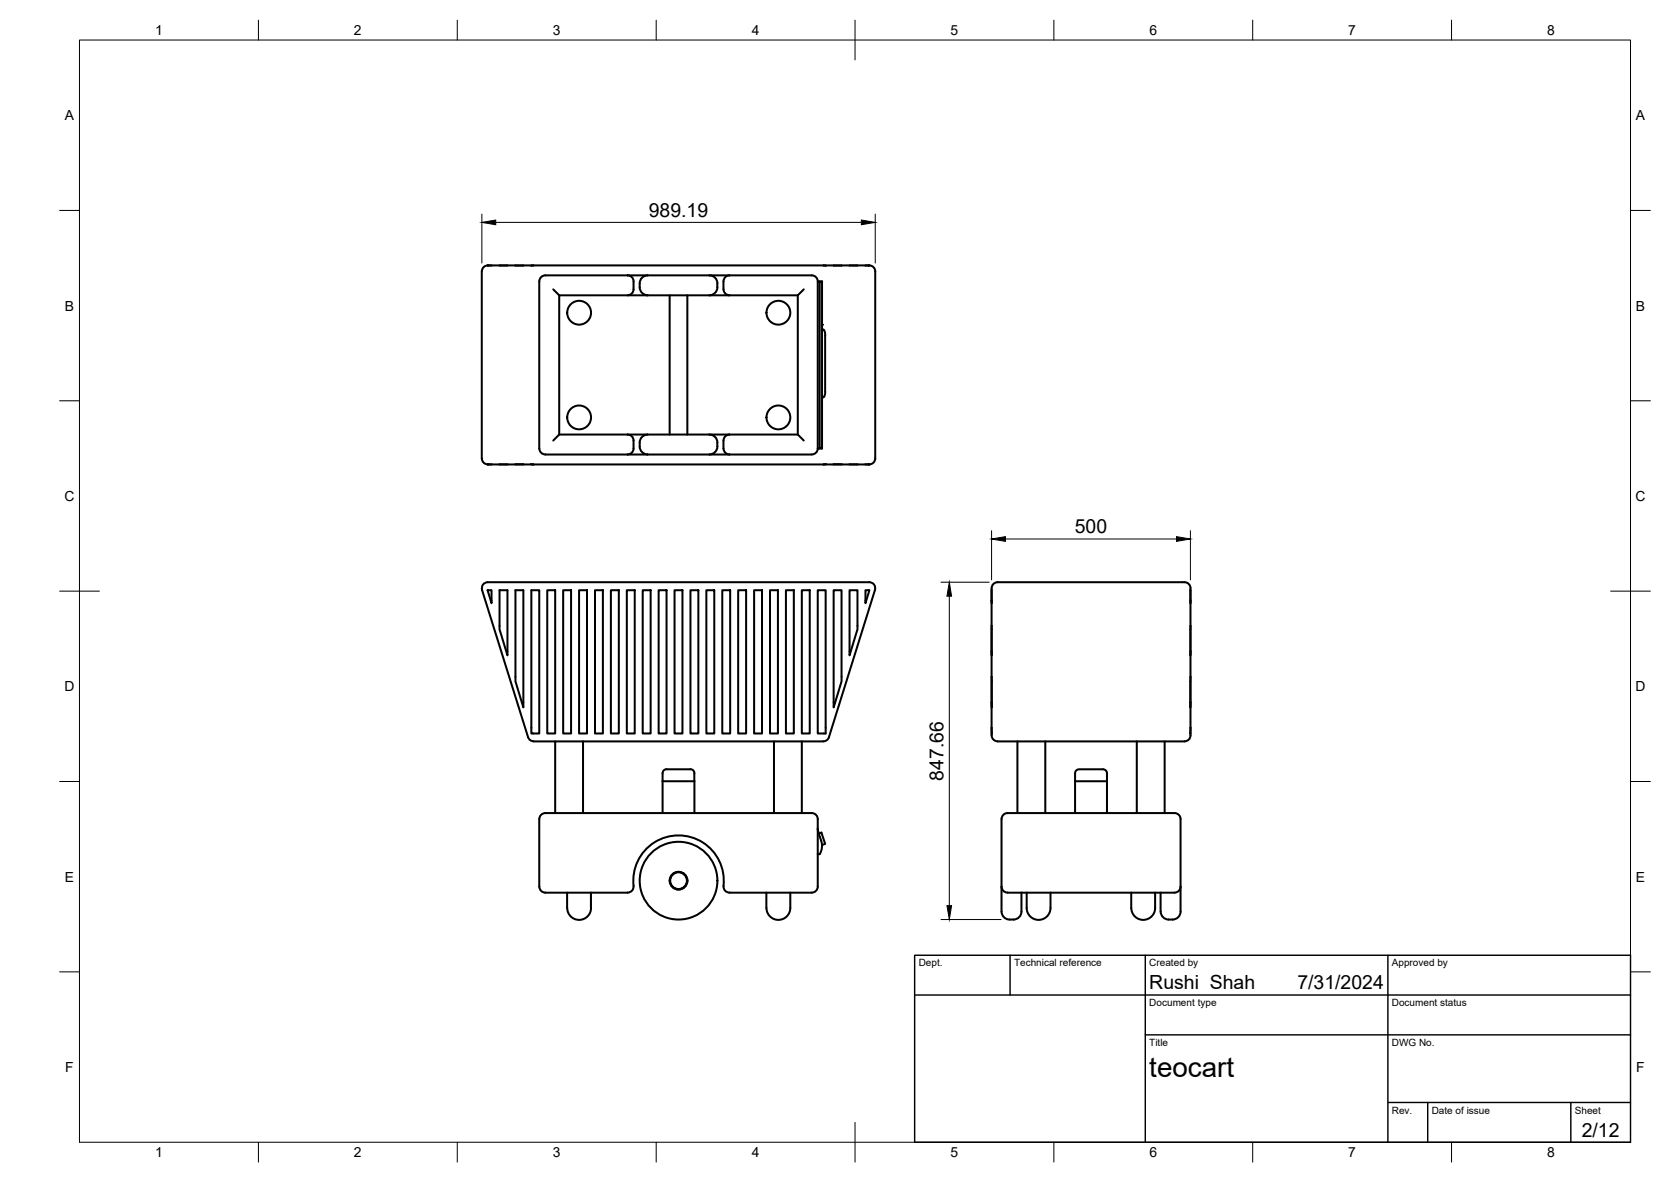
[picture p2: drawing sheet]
<svg xmlns="http://www.w3.org/2000/svg" width="420mm" height="297mm" viewBox="0 0 420 297" stroke-linecap="round" stroke-linejoin="round" font-family="sans-serif">
<!-- layer: Visible -->
<g fill="none" stroke="#000" stroke-width=".51">
<path d="M122.8 66.7h-.2l11 .1M123.6 66.7a1.79 1.79 0 0 0-2.5 1.5l.1 47a1.49 1.49 0 0 0 1.5 1.5M125.6 66.7h2M129.6 66.7h2M133.6 66.7h74M134.1 66.7l-.5 .1M139.1 72.7l1.5 1.5v35l-1.5 1.5M140.6 74.2h60M157.8 69.2h-20.7a1.52 1.52 0 0 0-1.5 1.5v42a1.49 1.49 0 0 0 1.5 1.5h20.7M157.8 69.2h20.6M157.8 69.2a1.49 1.49 0 0 1 1.5 1.5v2a1.49 1.49 0 0 1-1.5 1.5M162.8 69.2a2.23 2.23 0 0 0-2 3 2 2 0 0 0 2 2"/>
<path d="M168.4 74.2v35M172.8 74.2v35M178.4 69.2h5M178.4 69.2a2 2 0 0 1 2 2M180.4 71.2v1M180.4 72.2a2 2 0 0 1-2 2M183.4 69.2h20.7a1.49 1.49 0 0 1 1.5 1.5M183.4 69.2a1.52 1.52 0 0 0-1.5 1.5v2a1.49 1.49 0 0 0 1.5 1.5M202.1 72.7l-1.5 1.5v35l1.5 1.5M206.1 70.7h.6v42h-.6zM206.1 70.7h-.5v42M209.6 66.7h2"/>
<path d="M213.6 66.7h2M217.6 66.7a1.77 1.77 0 0 1 2.5 1.5v47a1.49 1.49 0 0 1-1.5 1.5M218.4 66.7h.2h-11.4M206.7 82.9l.3-.1 .3 .3 .2 1.2M207.5 84.3v14M207.5 98.3l-.2 1.2-.1 .3-.5 .1M122.6 116.7h1M125.6 116.7h2M129.6 116.7h2M133.6 116.7h-11h.2M133.6 116.7h74M133.6 116.6l.5 .1"/>
<path d="M140.6 109.2h17.2M157.8 114.2h20.6M157.8 109.2h20.6M157.8 109.2a1.49 1.49 0 0 1 1.5 1.5v2a1.49 1.49 0 0 1-1.5 1.5M162.8 109.2a2.23 2.23 0 0 0-2 3 2 2 0 0 0 2 2M178.4 114.2h5M178.4 109.2h5M178.4 109.2a2 2 0 0 1 2 2M180.4 111.2v1M180.4 112.2a2 2 0 0 1-2 2M183.4 109.2h17.2M183.4 109.2a1.49 1.49 0 0 0-1.5 1.5v2a1.54 1.54 0 0 0 1.5 1.5"/>
<path d="M205.6 112.7a1.49 1.49 0 0 1-1.5 1.5h-20.7M205.6 112.7h.5M209.6 116.7h2M213.6 116.7h2M217.6 116.7h1M218.4 116.7h.2h-11.4M121.2 148.3l11.6 36.9 .7 .9 .7 .2h72.8l1-.4 .4-.7 11.6-36.9M121.2 148.2a1.49 1.49 0 0 1 1.5-1.9h95.9a1.49 1.49 0 0 1 1.4 1.9M122.6 148.3h1v3.3zM125.6 148.3h2v16.4l-2-6.6zM129.6 148.3h2v29.5l-2-6.6zM133.6 148.3h2v36h-2z"/>
<path d="M137.6 148.3h2v36h-2zM141.6 148.3h2v36h-2zM145.6 148.3h2v36h-2zM149.6 148.3h2v36h-2zM153.6 148.3h2v36h-2zM157.6 148.3h2v36h-2zM161.6 148.3h2v36h-2zM165.6 148.3h2v36h-2zM169.6 148.3h2v36h-2zM173.6 148.3h2v36h-2zM177.6 148.3h2v36h-2zM181.6 148.3h2v36h-2z"/>
<path d="M185.6 148.3h2v36h-2zM189.6 148.3h2v36h-2zM193.6 148.3h2v36h-2zM197.6 148.3h2v36h-2zM201.6 148.3h2v36h-2zM205.6 148.3h2v36h-2zM209.6 148.3h2v22.9l-2 6.6zM213.6 148.3h2v9.8l-2 6.6zM217.6 148.3h1l-1 3.3zM249.3 147.8v3.8v-.7M249.3 148.3v36M249.3 147.8a1.59 1.59 0 0 1 2-1.5h46a1.64 1.64 0 0 1 2 2v36"/>
<path d="M249.3 157.3l.1 .8M249.3 158.1l.1 6.6-.1-1M299.3 157.3v.8M299.3 150.9v.7M249.3 170.1l.1 7.7-.1-1.3M299.3 170.1v7.7v-1.3M299.3 163.7v1M139.6 186.3v18M146.6 186.3v18M166.6 196.3h8v8M173.6 193.3h-5.1a1.79 1.79 0 0 0-1.8 .6l-.1 10.4M173.6 193.3a1.01 1.01 0 0 1 1 1"/>
<path d="M174.6 194.3v2M194.6 186.3v18M201.6 186.3v18M249.3 182.9l.1 1.4M249.4 184.3l-.1 .5M255.8 186.3v18M262.8 186.3v18M270.3 196.3h8M285.8 186.3v18M292.8 186.3v18M299.3 182.9v1.1a1.9 1.9 0 0 1-1.5 2.3h-47a1.49 1.49 0 0 1-1.5-1.5M205.6 208.2v6.5l.5-.1 .6-1.6a7.5 7.5 0 0 0-1-4"/>
<path d="M205.6 214.7v8.1a1.49 1.49 0 0 1-1.5 1.5M205.6 208.2v-2.4a1.49 1.49 0 0 0-1.5-1.5h-67a1.52 1.52 0 0 0-1.5 1.5v17a1.49 1.49 0 0 0 1.5 1.5M205.6 208.2l.1 .8M205.9 209.5l.6-.3 1 2.9-.8 .3M270.3 204.3v-10a1.37 1.37 0 0 1 1.9-1h5a1.02 1.02 0 0 1 1.1 1v10M137.1 224.3h20.7M142.6 224.3v3.9a3 3 0 0 0 3 3 3 3 0 0 0 3-3v-3.9M183.4 224.3h20.7M183.4 224.3a1.49 1.49 0 0 1-1.5-1.7 11.4 11.4 0 0 0-11.5-12.7 11.4 11.4 0 0 0-11.1 13.1l-.2 .6-.4 .4-.9 .3M192.7 224.3v3.9a3 3 0 0 0 3 3 3 3 0 0 0 3-3v-3.9M251.8 222.8v-17a1.49 1.49 0 0 1 1.5-1.5h42a1.49 1.49 0 0 1 1.5 1.5v17M251.8 222.8v5.2a2.56 2.56 0 0 0 .9 2.6 2.56 2.56 0 0 0 2.7 .4 2.76 2.76 0 0 0 1.4-3v-3.7"/>
<path d="M251.8 222.8a1.49 1.49 0 0 0 1.5 1.5M253.3 224.3h42M258.1 224.3v3.9a3 3 0 0 0 3 3 3 3 0 0 0 3-3v-3.9M284.4 224.3l.1 3.9a3 3 0 0 0 3 3 3 3 0 0 0 2.9-3v-3.9M291.8 224.3v4.8M291.8 229.1a2 2 0 0 0 2 2M296.8 222.8a1.49 1.49 0 0 1-1.5 1.5M296.8 222.8v5.2a2.73 2.73 0 0 1-1.4 3l-1.6 .1"/>
<circle cx="145.6" cy="78.6" r="3"/>
<circle cx="195.7" cy="78.6" r="3"/>
<circle cx="145.6" cy="104.9" r="3"/>
<circle cx="195.7" cy="104.9" r="3"/>
<circle cx="170.6" cy="221.3" r="9.8"/>
<circle cx="170.6" cy="221.3" r="2.21"/>
<circle cx="170.6" cy="221.3" r="2.11"/>
</g>
<circle cx="206.7" cy="81.6" r=".25" fill="#000"/>
<!-- layer: BORDER -->
<g fill="none" stroke="#000" stroke-width=".25">
<path d="M20 10.1h390v276.9h-390zM65 5.1v5M115 5.1v5M165 5.1v5M215 5.1v10M265 5.1v5M315 5.1v5M365 5.1v5M15 52.9h5M410 52.9h5M15 100.7h5M410 100.7h5"/>
<path d="M15 148.6h10M405 148.6h10M15 196.4h5M410 196.4h5M15 244.2h5M410 244.2h5M65 287v5M115 287v5M165 287v5M215 282.1v9.9M265 287v5M315 287v5"/>
<path d="M365 287v5"/>
</g>
<!-- layer: TITLEBLOCK -->
<path d="M230 240.1h180v46.9h-180zM230 250h180M254 240.1v9.9M288 240.1v46.9M349 240.1v46.9M288 260.1h122M349 277.1h61M359 277.1v9.9M395 277.1v9.9" fill="none" stroke="#000" stroke-width=".36"/>
<!-- layer: FD_Dimensions -->
<path d="M121.2 53.8v12.3M124.7 55.9h91.9M220.1 53.8v12.3M249.3 133.4v12.3M252.8 135.5h43M299.3 133.4v12.3M236.6 146.3h12.1M238.7 149.8v77.8M236.6 231.1h15.1" fill="none" stroke="#000" stroke-width=".25"/>
<path d="M121.2 55.9l3.5-.6v1.2zM216.6 55.3l3.5 .6-3.5 .6zM249.3 135.5l3.5-.6v1.1zM295.8 134.9l3.5 .6-3.5 .5zM238.7 146.3l.6 3.5h-1.2zM238.1 227.6h1.2l-.6 3.5z" fill="#000" stroke="#000" stroke-width=".25"/>
<text font-size="7" x="289" y="270.6">teocart</text>
<g font-size="4.9">
<text x="163.1" y="54.4">989.19</text>
<text x="270.3" y="134">500</text>
<text x="237.2" y="196.2" transform="rotate(-90 237.2 196.2)">847.66</text>
<text x="289" y="248.5">Rushi Shah</text>
<text x="326.2" y="248.5">7/31/2024</text>
<text x="397.7" y="285.7">2/12</text>
</g>
<g font-size="3.5">
<text x="39" y="8.8">1</text>
<text x="89" y="8.8">2</text>
<text x="139" y="8.8">3</text>
<text x="189" y="8.8">4</text>
<text x="239" y="8.8">5</text>
<text x="289" y="8.8">6</text>
<text x="339" y="8.8">7</text>
<text x="389" y="8.8">8</text>
<text x="16.3" y="30.2">A</text>
<text x="411.3" y="30.2">A</text>
<text x="16.3" y="78">B</text>
<text x="411.3" y="78">B</text>
<text x="16.2" y="125.9">C</text>
<text x="411.2" y="125.9">C</text>
<text x="16.2" y="173.7">D</text>
<text x="411.2" y="173.7">D</text>
<text x="16.3" y="221.6">E</text>
<text x="411.3" y="221.6">E</text>
<text x="16.4" y="269.4">F</text>
<text x="411.4" y="269.4">F</text>
<text x="39" y="290.8">1</text>
<text x="89" y="290.8">2</text>
<text x="139" y="290.8">3</text>
<text x="189" y="290.8">4</text>
<text x="239" y="290.8">5</text>
<text x="289" y="290.8">6</text>
<text x="339" y="290.8">7</text>
<text x="389" y="290.8">8</text>
</g>
<g font-size="2.5">
<text x="231" y="242.9">Dept.</text>
<text x="255" y="242.9">Technical reference</text>
<text x="289" y="242.9">Created by</text>
<text x="350" y="242.9">Approved by</text>
<text x="289" y="252.8">Document type</text>
<text x="350" y="252.8">Document status</text>
<text x="289" y="262.9">Title</text>
<text x="350" y="262.9">DWG No.</text>
<text x="350" y="279.9">Rev.</text>
<text x="360" y="279.9">Date of issue</text>
<text x="396" y="279.9">Sheet</text>
</g>
</svg>
